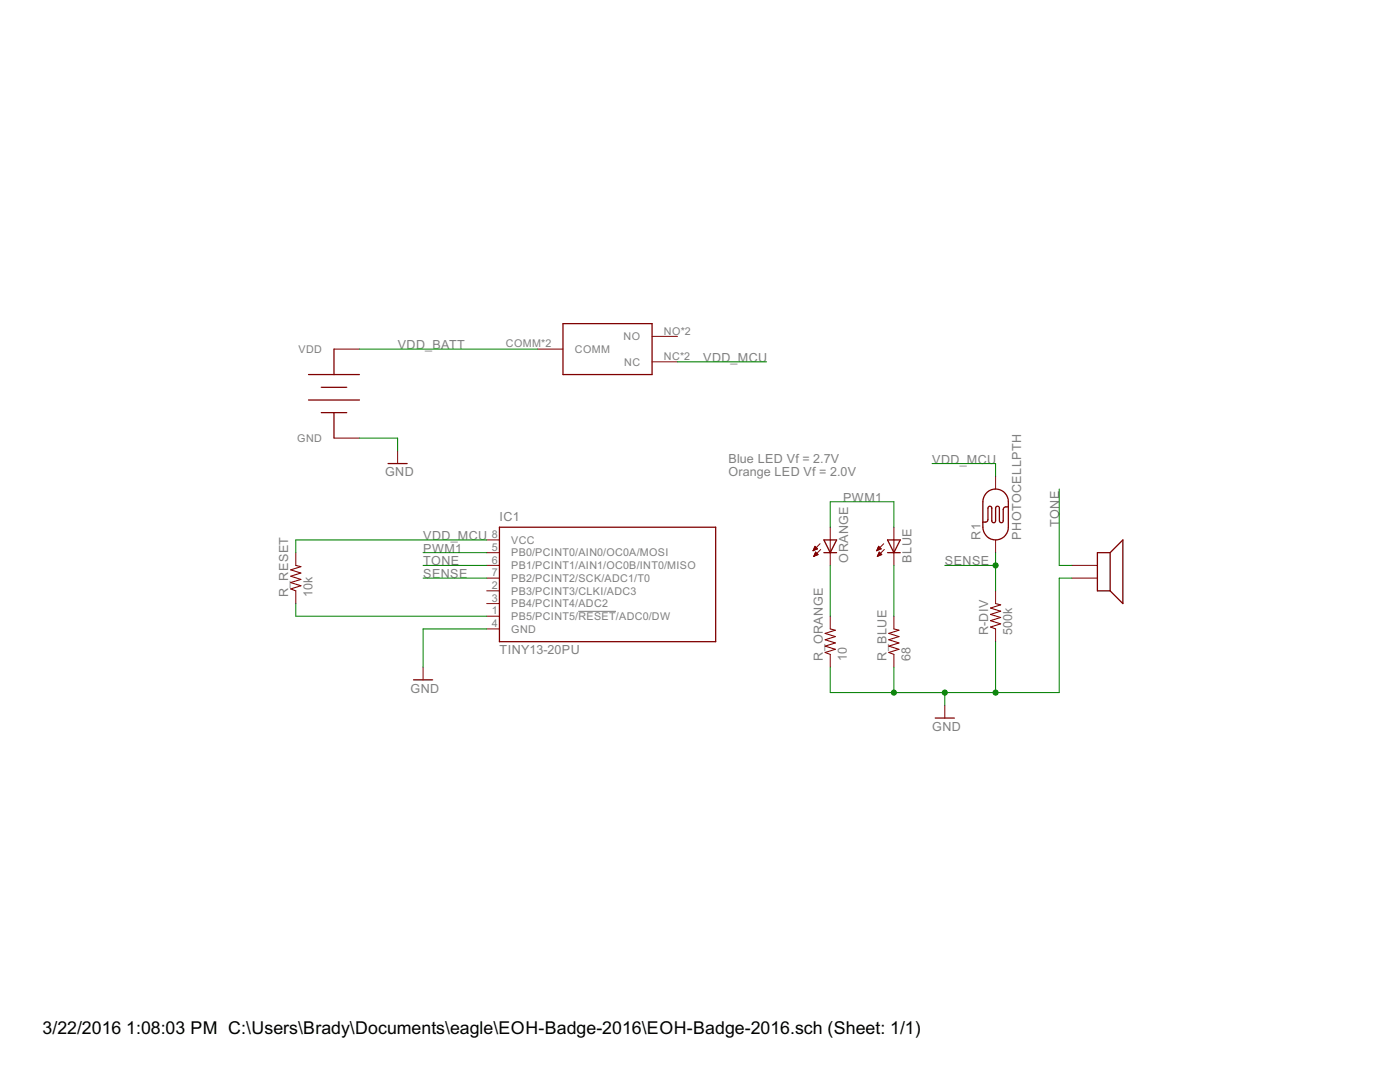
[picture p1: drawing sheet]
<?xml version="1.0" encoding="utf-8"?>
<!DOCTYPE eagle SYSTEM "eagle.dtd">
<!--
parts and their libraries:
SparkFun-Sensors: Licensing: Creative Commons ShareAlike 4.0 International - https://creativecommons.org/licenses/by-sa/4.0
-->
<eagle version="7.2.0">
<drawing>
<settings>
<setting alwaysvectorfont="no"/>
<setting verticaltext="up"/>
</settings>
<grid distance="0.1" unitdist="inch" unit="inch" style="lines" multiple="1" display="no" altdistance="0.01" altunitdist="inch" altunit="inch"/>
<schematic xreflabel="%F%N/%S.%C%R" xrefpart="/%S.%C%R">
<libraries>
<library name="atmel">
<symbols>
<symbol name="TINY13">
<wire x1="-17.78" y1="15.24" x2="25.4" y2="15.24" width="0.254" layer="94"/>
<wire x1="25.4" y1="15.24" x2="25.4" y2="-7.62" width="0.254" layer="94"/>
<wire x1="25.4" y1="-7.62" x2="-17.78" y2="-7.62" width="0.254" layer="94"/>
<wire x1="-17.78" y1="-7.62" x2="-17.78" y2="15.24" width="0.254" layer="94"/>
<text x="-17.78" y="16.51" size="1.778" layer="95">&gt;NAME</text>
<text x="-17.78" y="-10.16" size="1.778" layer="96">&gt;VALUE</text>
<pin name="PB5/PCINT5/!RESET!/ADC0/DW" x="-20.32" y="-2.54" length="short"/>
<pin name="PB3/PCINT3/CLKI/ADC3" x="-20.32" y="2.54" length="short"/>
<pin name="PB4/PCINT4/ADC2" x="-20.32" y="0" length="short"/>
<pin name="PB0/PCINT0/AIN0/OC0A/MOSI" x="-20.32" y="10.16" length="short"/>
<pin name="PB1/PCINT1/AIN1/OC0B/INT0/MISO" x="-20.32" y="7.62" length="short"/>
<pin name="PB2/PCINT2/SCK/ADC1/T0" x="-20.32" y="5.08" length="short"/>
<pin name="VCC" x="-20.32" y="12.7" length="short" direction="pwr"/>
<pin name="GND" x="-20.32" y="-5.08" length="short" direction="pwr"/>
</symbol>
</symbols>
<devicesets>
<deviceset name="TINY13" prefix="IC">
<gates>
<gate name="G$1" symbol="TINY13" x="0" y="0"/>
</gates>
<devices>
<device name="PU" package="DIL08">
<connects>
<connect gate="G$1" pin="GND" pad="4"/>
<connect gate="G$1" pin="PB0/PCINT0/AIN0/OC0A/MOSI" pad="5"/>
<connect gate="G$1" pin="PB1/PCINT1/AIN1/OC0B/INT0/MISO" pad="6"/>
<connect gate="G$1" pin="PB2/PCINT2/SCK/ADC1/T0" pad="7"/>
<connect gate="G$1" pin="PB3/PCINT3/CLKI/ADC3" pad="2"/>
<connect gate="G$1" pin="PB4/PCINT4/ADC2" pad="3"/>
<connect gate="G$1" pin="PB5/PCINT5/!RESET!/ADC0/DW" pad="1"/>
<connect gate="G$1" pin="VCC" pad="8"/>
</connects>
<technologies>
<technology name="-20">
<attribute name="MF" value="" constant="no"/>
<attribute name="MPN" value="ATTINY13-20PU" constant="no"/>
<attribute name="OC_FARNELL" value="9171550" constant="no"/>
<attribute name="OC_NEWARK" value="96K6521" constant="no"/>
</technology>
<technology name="V-10">
<attribute name="MF" value="" constant="no"/>
<attribute name="MPN" value="ATTINY13V-10PU" constant="no"/>
<attribute name="OC_FARNELL" value="9171576" constant="no"/>
<attribute name="OC_NEWARK" value="96K6523" constant="no"/>
</technology>
</technologies>
</device>
<device name="SSU" package="8S1">
<connects>
<connect gate="G$1" pin="GND" pad="4"/>
<connect gate="G$1" pin="PB0/PCINT0/AIN0/OC0A/MOSI" pad="5"/>
<connect gate="G$1" pin="PB1/PCINT1/AIN1/OC0B/INT0/MISO" pad="6"/>
<connect gate="G$1" pin="PB2/PCINT2/SCK/ADC1/T0" pad="7"/>
<connect gate="G$1" pin="PB3/PCINT3/CLKI/ADC3" pad="2"/>
<connect gate="G$1" pin="PB4/PCINT4/ADC2" pad="3"/>
<connect gate="G$1" pin="PB5/PCINT5/!RESET!/ADC0/DW" pad="1"/>
<connect gate="G$1" pin="VCC" pad="8"/>
</connects>
<technologies>
<technology name="-20">
<attribute name="MF" value="" constant="no"/>
<attribute name="MPN" value="ATTINY13-20SSU" constant="no"/>
<attribute name="OC_FARNELL" value="1455133" constant="no"/>
<attribute name="OC_NEWARK" value="58M3771" constant="no"/>
</technology>
<technology name="V-10">
<attribute name="MF" value="" constant="no"/>
<attribute name="MPN" value="ATTINY13V-10SSU" constant="no"/>
<attribute name="OC_FARNELL" value="1455135" constant="no"/>
<attribute name="OC_NEWARK" value="58M3773" constant="no"/>
</technology>
</technologies>
</device>
<device name="SU" package="8S2">
<connects>
<connect gate="G$1" pin="GND" pad="4"/>
<connect gate="G$1" pin="PB0/PCINT0/AIN0/OC0A/MOSI" pad="5"/>
<connect gate="G$1" pin="PB1/PCINT1/AIN1/OC0B/INT0/MISO" pad="6"/>
<connect gate="G$1" pin="PB2/PCINT2/SCK/ADC1/T0" pad="7"/>
<connect gate="G$1" pin="PB3/PCINT3/CLKI/ADC3" pad="2"/>
<connect gate="G$1" pin="PB4/PCINT4/ADC2" pad="3"/>
<connect gate="G$1" pin="PB5/PCINT5/!RESET!/ADC0/DW" pad="1"/>
<connect gate="G$1" pin="VCC" pad="8"/>
</connects>
<technologies>
<technology name="-20">
<attribute name="MF" value="" constant="no"/>
<attribute name="MPN" value="ATTINY13-20SU" constant="no"/>
<attribute name="OC_FARNELL" value="9171568" constant="no"/>
<attribute name="OC_NEWARK" value="96K6522" constant="no"/>
</technology>
<technology name="V-10">
<attribute name="MF" value="" constant="no"/>
<attribute name="MPN" value="ATTINY13V-10SU" constant="no"/>
<attribute name="OC_FARNELL" value="9171584" constant="no"/>
<attribute name="OC_NEWARK" value="96K6524" constant="no"/>
</technology>
</technologies>
</device>
</devices>
</deviceset>
</devicesets>
</library>
<library name="supply1">
<symbols>
<symbol name="GND">
<wire x1="-1.905" y1="0" x2="1.905" y2="0" width="0.254" layer="94"/>
<text x="-2.54" y="-2.54" size="1.778" layer="96">&gt;VALUE</text>
<pin name="GND" x="0" y="2.54" visible="off" length="short" direction="sup" rot="R270"/>
</symbol>
</symbols>
<devicesets>
<deviceset name="GND" prefix="GND">
<gates>
<gate name="1" symbol="GND" x="0" y="0"/>
</gates>
<devices>
<device name="">
<technologies>
<technology name=""/>
</technologies>
</device>
</devices>
</deviceset>
</devicesets>
</library>
<library name="eoh-16">
<symbols>
<symbol name="MPD-BC2032-E2">
<wire x1="-5.08" y1="2.54" x2="0" y2="2.54" width="0.254" layer="94"/>
<wire x1="0" y1="2.54" x2="5.08" y2="2.54" width="0.254" layer="94"/>
<wire x1="-2.54" y1="0" x2="2.54" y2="0" width="0.254" layer="94"/>
<wire x1="-5.08" y1="-2.54" x2="5.08" y2="-2.54" width="0.254" layer="94"/>
<wire x1="-2.54" y1="-5.08" x2="0" y2="-5.08" width="0.254" layer="94"/>
<pin name="VDD" x="5.08" y="7.62" visible="pin" length="middle" rot="R180"/>
<pin name="GND" x="5.08" y="-10.16" visible="pin" length="middle" rot="R180"/>
<wire x1="0" y1="-5.08" x2="2.54" y2="-5.08" width="0.254" layer="94"/>
<wire x1="0" y1="7.62" x2="0" y2="2.54" width="0.254" layer="94"/>
<wire x1="0" y1="-5.08" x2="0" y2="-10.16" width="0.254" layer="94"/>
</symbol>
<symbol name="EG1919-SW">
<wire x1="0" y1="-2.54" x2="0" y2="7.62" width="0.254" layer="94"/>
<wire x1="0" y1="7.62" x2="17.78" y2="7.62" width="0.254" layer="94"/>
<wire x1="17.78" y1="7.62" x2="17.78" y2="-2.54" width="0.254" layer="94"/>
<wire x1="17.78" y1="-2.54" x2="0" y2="-2.54" width="0.254" layer="94"/>
<pin name="COMM" x="-5.08" y="2.54" length="middle"/>
<pin name="NO" x="22.86" y="5.08" length="middle" rot="R180"/>
<pin name="NC" x="22.86" y="0" length="middle" rot="R180"/>
</symbol>
<symbol name="PIEZO">
<wire x1="0" y1="5.08" x2="0" y2="-2.54" width="0.254" layer="94"/>
<wire x1="0" y1="-2.54" x2="2.54" y2="-2.54" width="0.254" layer="94"/>
<wire x1="2.54" y1="-2.54" x2="2.54" y2="5.08" width="0.254" layer="94"/>
<wire x1="2.54" y1="5.08" x2="0" y2="5.08" width="0.254" layer="94"/>
<wire x1="2.54" y1="5.08" x2="5.08" y2="7.62" width="0.254" layer="94"/>
<wire x1="5.08" y1="7.62" x2="5.08" y2="-5.08" width="0.254" layer="94"/>
<wire x1="5.08" y1="-5.08" x2="2.54" y2="-2.54" width="0.254" layer="94"/>
<pin name="AUDIO" x="-5.08" y="2.54" visible="off" length="middle"/>
<pin name="GND" x="-5.08" y="0" visible="off" length="middle"/>
</symbol>
</symbols>
<devicesets>
<deviceset name="MPD-BH32T-C">
<gates>
<gate name="G$1" symbol="MPD-BC2032-E2" x="0" y="-2.54"/>
</gates>
<devices>
<device name="" package="MPD-BC2032-E2">
<connects>
<connect gate="G$1" pin="GND" pad="NEG"/>
<connect gate="G$1" pin="VDD" pad="POS"/>
</connects>
<technologies>
<technology name=""/>
</technologies>
</device>
</devices>
</deviceset>
<deviceset name="EG1919-SW">
<gates>
<gate name="G$1" symbol="EG1919-SW" x="0" y="-7.62"/>
</gates>
<devices>
<device name="" package="EG1919-SW">
<connects>
<connect gate="G$1" pin="COMM" pad="COMM COMM2"/>
<connect gate="G$1" pin="NC" pad="NC NC2"/>
<connect gate="G$1" pin="NO" pad="NO NO2"/>
</connects>
<technologies>
<technology name=""/>
</technologies>
</device>
</devices>
</deviceset>
<deviceset name="PIEZO">
<gates>
<gate name="G$1" symbol="PIEZO" x="-2.54" y="-5.08"/>
</gates>
<devices>
<device name="" package="PS1240P02BT">
<connects>
<connect gate="G$1" pin="AUDIO" pad="AUDIO"/>
<connect gate="G$1" pin="GND" pad="GND"/>
</connects>
<technologies>
<technology name=""/>
</technologies>
</device>
</devices>
</deviceset>
</devicesets>
</library>
<library name="resistor">
<symbols>
<symbol name="R-US">
<wire x1="-2.54" y1="0" x2="-2.159" y2="1.016" width="0.2032" layer="94"/>
<wire x1="-2.159" y1="1.016" x2="-1.524" y2="-1.016" width="0.2032" layer="94"/>
<wire x1="-1.524" y1="-1.016" x2="-0.889" y2="1.016" width="0.2032" layer="94"/>
<wire x1="-0.889" y1="1.016" x2="-0.254" y2="-1.016" width="0.2032" layer="94"/>
<wire x1="-0.254" y1="-1.016" x2="0.381" y2="1.016" width="0.2032" layer="94"/>
<wire x1="0.381" y1="1.016" x2="1.016" y2="-1.016" width="0.2032" layer="94"/>
<wire x1="1.016" y1="-1.016" x2="1.651" y2="1.016" width="0.2032" layer="94"/>
<wire x1="1.651" y1="1.016" x2="2.286" y2="-1.016" width="0.2032" layer="94"/>
<wire x1="2.286" y1="-1.016" x2="2.54" y2="0" width="0.2032" layer="94"/>
<text x="-3.81" y="1.4986" size="1.778" layer="95">&gt;NAME</text>
<text x="-3.81" y="-3.302" size="1.778" layer="96">&gt;VALUE</text>
<pin name="2" x="5.08" y="0" visible="off" length="short" direction="pas" swaplevel="1" rot="R180"/>
<pin name="1" x="-5.08" y="0" visible="off" length="short" direction="pas" swaplevel="1"/>
</symbol>
</symbols>
<devicesets>
<deviceset name="R-US_" prefix="R" uservalue="yes">
<gates>
<gate name="G$1" symbol="R-US" x="0" y="0"/>
</gates>
<devices>
<device name="R0402" package="R0402">
<connects>
<connect gate="G$1" pin="1" pad="1"/>
<connect gate="G$1" pin="2" pad="2"/>
</connects>
<technologies>
<technology name=""/>
</technologies>
</device>
<device name="R0603" package="R0603">
<connects>
<connect gate="G$1" pin="1" pad="1"/>
<connect gate="G$1" pin="2" pad="2"/>
</connects>
<technologies>
<technology name=""/>
</technologies>
</device>
<device name="R0805" package="R0805">
<connects>
<connect gate="G$1" pin="1" pad="1"/>
<connect gate="G$1" pin="2" pad="2"/>
</connects>
<technologies>
<technology name=""/>
</technologies>
</device>
<device name="R0805W" package="R0805W">
<connects>
<connect gate="G$1" pin="1" pad="1"/>
<connect gate="G$1" pin="2" pad="2"/>
</connects>
<technologies>
<technology name=""/>
</technologies>
</device>
<device name="R1206" package="R1206">
<connects>
<connect gate="G$1" pin="1" pad="1"/>
<connect gate="G$1" pin="2" pad="2"/>
</connects>
<technologies>
<technology name=""/>
</technologies>
</device>
<device name="R1206W" package="R1206W">
<connects>
<connect gate="G$1" pin="1" pad="1"/>
<connect gate="G$1" pin="2" pad="2"/>
</connects>
<technologies>
<technology name=""/>
</technologies>
</device>
<device name="R1210" package="R1210">
<connects>
<connect gate="G$1" pin="1" pad="1"/>
<connect gate="G$1" pin="2" pad="2"/>
</connects>
<technologies>
<technology name=""/>
</technologies>
</device>
<device name="R1210W" package="R1210W">
<connects>
<connect gate="G$1" pin="1" pad="1"/>
<connect gate="G$1" pin="2" pad="2"/>
</connects>
<technologies>
<technology name=""/>
</technologies>
</device>
<device name="R2010" package="R2010">
<connects>
<connect gate="G$1" pin="1" pad="1"/>
<connect gate="G$1" pin="2" pad="2"/>
</connects>
<technologies>
<technology name=""/>
</technologies>
</device>
<device name="R2010W" package="R2010W">
<connects>
<connect gate="G$1" pin="1" pad="1"/>
<connect gate="G$1" pin="2" pad="2"/>
</connects>
<technologies>
<technology name=""/>
</technologies>
</device>
<device name="R2012" package="R2012">
<connects>
<connect gate="G$1" pin="1" pad="1"/>
<connect gate="G$1" pin="2" pad="2"/>
</connects>
<technologies>
<technology name=""/>
</technologies>
</device>
<device name="R2012W" package="R2012W">
<connects>
<connect gate="G$1" pin="1" pad="1"/>
<connect gate="G$1" pin="2" pad="2"/>
</connects>
<technologies>
<technology name=""/>
</technologies>
</device>
<device name="R2512" package="R2512">
<connects>
<connect gate="G$1" pin="1" pad="1"/>
<connect gate="G$1" pin="2" pad="2"/>
</connects>
<technologies>
<technology name=""/>
</technologies>
</device>
<device name="R2512W" package="R2512W">
<connects>
<connect gate="G$1" pin="1" pad="1"/>
<connect gate="G$1" pin="2" pad="2"/>
</connects>
<technologies>
<technology name=""/>
</technologies>
</device>
<device name="R3216" package="R3216">
<connects>
<connect gate="G$1" pin="1" pad="1"/>
<connect gate="G$1" pin="2" pad="2"/>
</connects>
<technologies>
<technology name=""/>
</technologies>
</device>
<device name="R3216W" package="R3216W">
<connects>
<connect gate="G$1" pin="1" pad="1"/>
<connect gate="G$1" pin="2" pad="2"/>
</connects>
<technologies>
<technology name=""/>
</technologies>
</device>
<device name="R3225" package="R3225">
<connects>
<connect gate="G$1" pin="1" pad="1"/>
<connect gate="G$1" pin="2" pad="2"/>
</connects>
<technologies>
<technology name=""/>
</technologies>
</device>
<device name="R3225W" package="R3225W">
<connects>
<connect gate="G$1" pin="1" pad="1"/>
<connect gate="G$1" pin="2" pad="2"/>
</connects>
<technologies>
<technology name=""/>
</technologies>
</device>
<device name="R5025" package="R5025">
<connects>
<connect gate="G$1" pin="1" pad="1"/>
<connect gate="G$1" pin="2" pad="2"/>
</connects>
<technologies>
<technology name=""/>
</technologies>
</device>
<device name="R5025W" package="R5025W">
<connects>
<connect gate="G$1" pin="1" pad="1"/>
<connect gate="G$1" pin="2" pad="2"/>
</connects>
<technologies>
<technology name=""/>
</technologies>
</device>
<device name="R6332" package="R6332">
<connects>
<connect gate="G$1" pin="1" pad="1"/>
<connect gate="G$1" pin="2" pad="2"/>
</connects>
<technologies>
<technology name=""/>
</technologies>
</device>
<device name="R6332W" package="R6332W">
<connects>
<connect gate="G$1" pin="1" pad="1"/>
<connect gate="G$1" pin="2" pad="2"/>
</connects>
<technologies>
<technology name=""/>
</technologies>
</device>
<device name="M0805" package="M0805">
<connects>
<connect gate="G$1" pin="1" pad="1"/>
<connect gate="G$1" pin="2" pad="2"/>
</connects>
<technologies>
<technology name=""/>
</technologies>
</device>
<device name="M1206" package="M1206">
<connects>
<connect gate="G$1" pin="1" pad="1"/>
<connect gate="G$1" pin="2" pad="2"/>
</connects>
<technologies>
<technology name=""/>
</technologies>
</device>
<device name="M1406" package="M1406">
<connects>
<connect gate="G$1" pin="1" pad="1"/>
<connect gate="G$1" pin="2" pad="2"/>
</connects>
<technologies>
<technology name=""/>
</technologies>
</device>
<device name="M2012" package="M2012">
<connects>
<connect gate="G$1" pin="1" pad="1"/>
<connect gate="G$1" pin="2" pad="2"/>
</connects>
<technologies>
<technology name=""/>
</technologies>
</device>
<device name="M2309" package="M2309">
<connects>
<connect gate="G$1" pin="1" pad="1"/>
<connect gate="G$1" pin="2" pad="2"/>
</connects>
<technologies>
<technology name=""/>
</technologies>
</device>
<device name="M3216" package="M3216">
<connects>
<connect gate="G$1" pin="1" pad="1"/>
<connect gate="G$1" pin="2" pad="2"/>
</connects>
<technologies>
<technology name=""/>
</technologies>
</device>
<device name="M3516" package="M3516">
<connects>
<connect gate="G$1" pin="1" pad="1"/>
<connect gate="G$1" pin="2" pad="2"/>
</connects>
<technologies>
<technology name=""/>
</technologies>
</device>
<device name="M5923" package="M5923">
<connects>
<connect gate="G$1" pin="1" pad="1"/>
<connect gate="G$1" pin="2" pad="2"/>
</connects>
<technologies>
<technology name=""/>
</technologies>
</device>
<device name="0204/5" package="0204/5">
<connects>
<connect gate="G$1" pin="1" pad="1"/>
<connect gate="G$1" pin="2" pad="2"/>
</connects>
<technologies>
<technology name=""/>
</technologies>
</device>
<device name="0204/7" package="0204/7">
<connects>
<connect gate="G$1" pin="1" pad="1"/>
<connect gate="G$1" pin="2" pad="2"/>
</connects>
<technologies>
<technology name=""/>
</technologies>
</device>
<device name="0207/10" package="0207/10">
<connects>
<connect gate="G$1" pin="1" pad="1"/>
<connect gate="G$1" pin="2" pad="2"/>
</connects>
<technologies>
<technology name=""/>
</technologies>
</device>
<device name="0207/12" package="0207/12">
<connects>
<connect gate="G$1" pin="1" pad="1"/>
<connect gate="G$1" pin="2" pad="2"/>
</connects>
<technologies>
<technology name=""/>
</technologies>
</device>
<device name="0207/15" package="0207/15">
<connects>
<connect gate="G$1" pin="1" pad="1"/>
<connect gate="G$1" pin="2" pad="2"/>
</connects>
<technologies>
<technology name=""/>
</technologies>
</device>
<device name="0207/2V" package="0207/2V">
<connects>
<connect gate="G$1" pin="1" pad="1"/>
<connect gate="G$1" pin="2" pad="2"/>
</connects>
<technologies>
<technology name=""/>
</technologies>
</device>
<device name="0207/5V" package="0207/5V">
<connects>
<connect gate="G$1" pin="1" pad="1"/>
<connect gate="G$1" pin="2" pad="2"/>
</connects>
<technologies>
<technology name=""/>
</technologies>
</device>
<device name="0207/7" package="0207/7">
<connects>
<connect gate="G$1" pin="1" pad="1"/>
<connect gate="G$1" pin="2" pad="2"/>
</connects>
<technologies>
<technology name=""/>
</technologies>
</device>
<device name="0309/10" package="0309/10">
<connects>
<connect gate="G$1" pin="1" pad="1"/>
<connect gate="G$1" pin="2" pad="2"/>
</connects>
<technologies>
<technology name=""/>
</technologies>
</device>
<device name="0309/12" package="0309/12">
<connects>
<connect gate="G$1" pin="1" pad="1"/>
<connect gate="G$1" pin="2" pad="2"/>
</connects>
<technologies>
<technology name=""/>
</technologies>
</device>
<device name="0411/12" package="0411/12">
<connects>
<connect gate="G$1" pin="1" pad="1"/>
<connect gate="G$1" pin="2" pad="2"/>
</connects>
<technologies>
<technology name=""/>
</technologies>
</device>
<device name="0411/15" package="0411/15">
<connects>
<connect gate="G$1" pin="1" pad="1"/>
<connect gate="G$1" pin="2" pad="2"/>
</connects>
<technologies>
<technology name=""/>
</technologies>
</device>
<device name="0411/3V" package="0411V">
<connects>
<connect gate="G$1" pin="1" pad="1"/>
<connect gate="G$1" pin="2" pad="2"/>
</connects>
<technologies>
<technology name=""/>
</technologies>
</device>
<device name="0414/15" package="0414/15">
<connects>
<connect gate="G$1" pin="1" pad="1"/>
<connect gate="G$1" pin="2" pad="2"/>
</connects>
<technologies>
<technology name=""/>
</technologies>
</device>
<device name="0414/5V" package="0414V">
<connects>
<connect gate="G$1" pin="1" pad="1"/>
<connect gate="G$1" pin="2" pad="2"/>
</connects>
<technologies>
<technology name=""/>
</technologies>
</device>
<device name="0617/17" package="0617/17">
<connects>
<connect gate="G$1" pin="1" pad="1"/>
<connect gate="G$1" pin="2" pad="2"/>
</connects>
<technologies>
<technology name=""/>
</technologies>
</device>
<device name="0617/22" package="0617/22">
<connects>
<connect gate="G$1" pin="1" pad="1"/>
<connect gate="G$1" pin="2" pad="2"/>
</connects>
<technologies>
<technology name=""/>
</technologies>
</device>
<device name="0617/5V" package="0617V">
<connects>
<connect gate="G$1" pin="1" pad="1"/>
<connect gate="G$1" pin="2" pad="2"/>
</connects>
<technologies>
<technology name=""/>
</technologies>
</device>
<device name="0922/22" package="0922/22">
<connects>
<connect gate="G$1" pin="1" pad="1"/>
<connect gate="G$1" pin="2" pad="2"/>
</connects>
<technologies>
<technology name=""/>
</technologies>
</device>
<device name="0613/5V" package="P0613V">
<connects>
<connect gate="G$1" pin="1" pad="1"/>
<connect gate="G$1" pin="2" pad="2"/>
</connects>
<technologies>
<technology name=""/>
</technologies>
</device>
<device name="0613/15" package="P0613/15">
<connects>
<connect gate="G$1" pin="1" pad="1"/>
<connect gate="G$1" pin="2" pad="2"/>
</connects>
<technologies>
<technology name=""/>
</technologies>
</device>
<device name="0817/22" package="P0817/22">
<connects>
<connect gate="G$1" pin="1" pad="1"/>
<connect gate="G$1" pin="2" pad="2"/>
</connects>
<technologies>
<technology name=""/>
</technologies>
</device>
<device name="0817/7V" package="P0817V">
<connects>
<connect gate="G$1" pin="1" pad="1"/>
<connect gate="G$1" pin="2" pad="2"/>
</connects>
<technologies>
<technology name=""/>
</technologies>
</device>
<device name="V234/12" package="V234/12">
<connects>
<connect gate="G$1" pin="1" pad="1"/>
<connect gate="G$1" pin="2" pad="2"/>
</connects>
<technologies>
<technology name=""/>
</technologies>
</device>
<device name="V235/17" package="V235/17">
<connects>
<connect gate="G$1" pin="1" pad="1"/>
<connect gate="G$1" pin="2" pad="2"/>
</connects>
<technologies>
<technology name=""/>
</technologies>
</device>
<device name="V526-0" package="V526-0">
<connects>
<connect gate="G$1" pin="1" pad="1"/>
<connect gate="G$1" pin="2" pad="2"/>
</connects>
<technologies>
<technology name=""/>
</technologies>
</device>
<device name="MELF0102AX" package="MINI_MELF-0102AX">
<connects>
<connect gate="G$1" pin="1" pad="1"/>
<connect gate="G$1" pin="2" pad="2"/>
</connects>
<technologies>
<technology name=""/>
</technologies>
</device>
<device name="0922V" package="0922V">
<connects>
<connect gate="G$1" pin="1" pad="1"/>
<connect gate="G$1" pin="2" pad="2"/>
</connects>
<technologies>
<technology name=""/>
</technologies>
</device>
<device name="MELF0102R" package="MINI_MELF-0102R">
<connects>
<connect gate="G$1" pin="1" pad="1"/>
<connect gate="G$1" pin="2" pad="2"/>
</connects>
<technologies>
<technology name=""/>
</technologies>
</device>
<device name="MELF0102W" package="MINI_MELF-0102W">
<connects>
<connect gate="G$1" pin="1" pad="1"/>
<connect gate="G$1" pin="2" pad="2"/>
</connects>
<technologies>
<technology name=""/>
</technologies>
</device>
<device name="MELF0204R" package="MINI_MELF-0204R">
<connects>
<connect gate="G$1" pin="1" pad="1"/>
<connect gate="G$1" pin="2" pad="2"/>
</connects>
<technologies>
<technology name=""/>
</technologies>
</device>
<device name="MELF0204W" package="MINI_MELF-0204W">
<connects>
<connect gate="G$1" pin="1" pad="1"/>
<connect gate="G$1" pin="2" pad="2"/>
</connects>
<technologies>
<technology name=""/>
</technologies>
</device>
<device name="MELF0207R" package="MINI_MELF-0207R">
<connects>
<connect gate="G$1" pin="1" pad="1"/>
<connect gate="G$1" pin="2" pad="2"/>
</connects>
<technologies>
<technology name=""/>
</technologies>
</device>
<device name="MELF0207W" package="MINI_MELF-0207W">
<connects>
<connect gate="G$1" pin="1" pad="1"/>
<connect gate="G$1" pin="2" pad="2"/>
</connects>
<technologies>
<technology name=""/>
</technologies>
</device>
<device name="RDH/15" package="RDH/15">
<connects>
<connect gate="G$1" pin="1" pad="1"/>
<connect gate="G$1" pin="2" pad="2"/>
</connects>
<technologies>
<technology name=""/>
</technologies>
</device>
<device name="0204/2V" package="0204V">
<connects>
<connect gate="G$1" pin="1" pad="1"/>
<connect gate="G$1" pin="2" pad="2"/>
</connects>
<technologies>
<technology name=""/>
</technologies>
</device>
<device name="0309/V" package="0309V">
<connects>
<connect gate="G$1" pin="1" pad="1"/>
<connect gate="G$1" pin="2" pad="2"/>
</connects>
<technologies>
<technology name=""/>
</technologies>
</device>
<device name="R0201" package="R0201">
<connects>
<connect gate="G$1" pin="1" pad="1"/>
<connect gate="G$1" pin="2" pad="2"/>
</connects>
<technologies>
<technology name=""/>
</technologies>
</device>
<device name="VMTA55" package="VMTA55">
<connects>
<connect gate="G$1" pin="1" pad="1"/>
<connect gate="G$1" pin="2" pad="2"/>
</connects>
<technologies>
<technology name=""/>
</technologies>
</device>
<device name="VMTB60" package="VMTB60">
<connects>
<connect gate="G$1" pin="1" pad="1"/>
<connect gate="G$1" pin="2" pad="2"/>
</connects>
<technologies>
<technology name=""/>
</technologies>
</device>
<device name="VTA52" package="VTA52">
<connects>
<connect gate="G$1" pin="1" pad="1"/>
<connect gate="G$1" pin="2" pad="2"/>
</connects>
<technologies>
<technology name=""/>
</technologies>
</device>
<device name="VTA53" package="VTA53">
<connects>
<connect gate="G$1" pin="1" pad="1"/>
<connect gate="G$1" pin="2" pad="2"/>
</connects>
<technologies>
<technology name=""/>
</technologies>
</device>
<device name="VTA54" package="VTA54">
<connects>
<connect gate="G$1" pin="1" pad="1"/>
<connect gate="G$1" pin="2" pad="2"/>
</connects>
<technologies>
<technology name=""/>
</technologies>
</device>
<device name="VTA55" package="VTA55">
<connects>
<connect gate="G$1" pin="1" pad="1"/>
<connect gate="G$1" pin="2" pad="2"/>
</connects>
<technologies>
<technology name=""/>
</technologies>
</device>
<device name="VTA56" package="VTA56">
<connects>
<connect gate="G$1" pin="1" pad="1"/>
<connect gate="G$1" pin="2" pad="2"/>
</connects>
<technologies>
<technology name=""/>
</technologies>
</device>
<device name="R4527" package="R4527">
<connects>
<connect gate="G$1" pin="1" pad="1"/>
<connect gate="G$1" pin="2" pad="2"/>
</connects>
<technologies>
<technology name=""/>
</technologies>
</device>
<device name="WSC0001" package="WSC0001">
<connects>
<connect gate="G$1" pin="1" pad="1"/>
<connect gate="G$1" pin="2" pad="2"/>
</connects>
<technologies>
<technology name=""/>
</technologies>
</device>
<device name="WSC0002" package="WSC0002">
<connects>
<connect gate="G$1" pin="1" pad="1"/>
<connect gate="G$1" pin="2" pad="2"/>
</connects>
<technologies>
<technology name=""/>
</technologies>
</device>
<device name="WSC01/2" package="WSC01/2">
<connects>
<connect gate="G$1" pin="1" pad="1"/>
<connect gate="G$1" pin="2" pad="2"/>
</connects>
<technologies>
<technology name=""/>
</technologies>
</device>
<device name="WSC2515" package="WSC2515">
<connects>
<connect gate="G$1" pin="1" pad="1"/>
<connect gate="G$1" pin="2" pad="2"/>
</connects>
<technologies>
<technology name=""/>
</technologies>
</device>
<device name="WSC4527" package="WSC4527">
<connects>
<connect gate="G$1" pin="1" pad="1"/>
<connect gate="G$1" pin="2" pad="2"/>
</connects>
<technologies>
<technology name=""/>
</technologies>
</device>
<device name="WSC6927" package="WSC6927">
<connects>
<connect gate="G$1" pin="1" pad="1"/>
<connect gate="G$1" pin="2" pad="2"/>
</connects>
<technologies>
<technology name=""/>
</technologies>
</device>
<device name="R1218" package="R1218">
<connects>
<connect gate="G$1" pin="1" pad="1"/>
<connect gate="G$1" pin="2" pad="2"/>
</connects>
<technologies>
<technology name=""/>
</technologies>
</device>
<device name="1812X7R" package="1812X7R">
<connects>
<connect gate="G$1" pin="1" pad="1"/>
<connect gate="G$1" pin="2" pad="2"/>
</connects>
<technologies>
<technology name=""/>
</technologies>
</device>
<device name="01005" package="R01005">
<connects>
<connect gate="G$1" pin="1" pad="1"/>
<connect gate="G$1" pin="2" pad="2"/>
</connects>
<technologies>
<technology name=""/>
</technologies>
</device>
</devices>
</deviceset>
</devicesets>
</library>
<library name="led">
<symbols>
<symbol name="LED">
<wire x1="1.27" y1="0" x2="0" y2="-2.54" width="0.254" layer="94"/>
<wire x1="0" y1="-2.54" x2="-1.27" y2="0" width="0.254" layer="94"/>
<wire x1="1.27" y1="-2.54" x2="0" y2="-2.54" width="0.254" layer="94"/>
<wire x1="0" y1="-2.54" x2="-1.27" y2="-2.54" width="0.254" layer="94"/>
<wire x1="1.27" y1="0" x2="0" y2="0" width="0.254" layer="94"/>
<wire x1="0" y1="0" x2="-1.27" y2="0" width="0.254" layer="94"/>
<wire x1="0" y1="0" x2="0" y2="-2.54" width="0.1524" layer="94"/>
<wire x1="-2.032" y1="-0.762" x2="-3.429" y2="-2.159" width="0.1524" layer="94"/>
<wire x1="-1.905" y1="-1.905" x2="-3.302" y2="-3.302" width="0.1524" layer="94"/>
<text x="3.556" y="-4.572" size="1.778" layer="95" rot="R90">&gt;NAME</text>
<text x="5.715" y="-4.572" size="1.778" layer="96" rot="R90">&gt;VALUE</text>
<pin name="C" x="0" y="-5.08" visible="off" length="short" direction="pas" rot="R90"/>
<pin name="A" x="0" y="2.54" visible="off" length="short" direction="pas" rot="R270"/>
<polygon width="0.1524" layer="94">
<vertex x="-3.429" y="-2.159"/>
<vertex x="-3.048" y="-1.27"/>
<vertex x="-2.54" y="-1.778"/>
</polygon>
<polygon width="0.1524" layer="94">
<vertex x="-3.302" y="-3.302"/>
<vertex x="-2.921" y="-2.413"/>
<vertex x="-2.413" y="-2.921"/>
</polygon>
</symbol>
</symbols>
<devicesets>
<deviceset name="LED" prefix="LED" uservalue="yes">
<gates>
<gate name="G$1" symbol="LED" x="0" y="0"/>
</gates>
<devices>
<device name="SMT1206" package="1206">
<connects>
<connect gate="G$1" pin="A" pad="A"/>
<connect gate="G$1" pin="C" pad="C"/>
</connects>
<technologies>
<technology name=""/>
</technologies>
</device>
<device name="LD260" package="LD260">
<connects>
<connect gate="G$1" pin="A" pad="A"/>
<connect gate="G$1" pin="C" pad="K"/>
</connects>
<technologies>
<technology name=""/>
</technologies>
</device>
<device name="SQR2X5" package="LED2X5">
<connects>
<connect gate="G$1" pin="A" pad="A"/>
<connect gate="G$1" pin="C" pad="K"/>
</connects>
<technologies>
<technology name=""/>
</technologies>
</device>
<device name="3MM" package="LED3MM">
<connects>
<connect gate="G$1" pin="A" pad="A"/>
<connect gate="G$1" pin="C" pad="K"/>
</connects>
<technologies>
<technology name=""/>
</technologies>
</device>
<device name="5MM" package="LED5MM">
<connects>
<connect gate="G$1" pin="A" pad="A"/>
<connect gate="G$1" pin="C" pad="K"/>
</connects>
<technologies>
<technology name=""/>
</technologies>
</device>
<device name="LSU260" package="LSU260">
<connects>
<connect gate="G$1" pin="A" pad="A"/>
<connect gate="G$1" pin="C" pad="K"/>
</connects>
<technologies>
<technology name=""/>
</technologies>
</device>
<device name="LZR181" package="LZR181">
<connects>
<connect gate="G$1" pin="A" pad="A"/>
<connect gate="G$1" pin="C" pad="K"/>
</connects>
<technologies>
<technology name=""/>
</technologies>
</device>
<device name="B152" package="Q62902-B152">
<connects>
<connect gate="G$1" pin="A" pad="A"/>
<connect gate="G$1" pin="C" pad="K"/>
</connects>
<technologies>
<technology name=""/>
</technologies>
</device>
<device name="B153" package="Q62902-B153">
<connects>
<connect gate="G$1" pin="A" pad="A"/>
<connect gate="G$1" pin="C" pad="K"/>
</connects>
<technologies>
<technology name=""/>
</technologies>
</device>
<device name="B155" package="Q62902-B155">
<connects>
<connect gate="G$1" pin="A" pad="A"/>
<connect gate="G$1" pin="C" pad="K"/>
</connects>
<technologies>
<technology name=""/>
</technologies>
</device>
<device name="B156" package="Q62902-B156">
<connects>
<connect gate="G$1" pin="A" pad="A"/>
<connect gate="G$1" pin="C" pad="K"/>
</connects>
<technologies>
<technology name=""/>
</technologies>
</device>
<device name="SFH480" package="SFH480">
<connects>
<connect gate="G$1" pin="A" pad="A"/>
<connect gate="G$1" pin="C" pad="K"/>
</connects>
<technologies>
<technology name=""/>
</technologies>
</device>
<device name="SFH482" package="SFH482">
<connects>
<connect gate="G$1" pin="A" pad="A"/>
<connect gate="G$1" pin="C" pad="K"/>
</connects>
<technologies>
<technology name=""/>
</technologies>
</device>
<device name="SQR5.7X3.2" package="U57X32">
<connects>
<connect gate="G$1" pin="A" pad="A"/>
<connect gate="G$1" pin="C" pad="K"/>
</connects>
<technologies>
<technology name=""/>
</technologies>
</device>
<device name="IRL80A" package="IRL80A">
<connects>
<connect gate="G$1" pin="A" pad="A"/>
<connect gate="G$1" pin="C" pad="K"/>
</connects>
<technologies>
<technology name=""/>
</technologies>
</device>
<device name="P-LCC-2" package="P-LCC-2">
<connects>
<connect gate="G$1" pin="A" pad="A"/>
<connect gate="G$1" pin="C" pad="C"/>
</connects>
<technologies>
<technology name=""/>
</technologies>
</device>
<device name="MINI-TOP" package="OSRAM-MINI-TOP-LED">
<connects>
<connect gate="G$1" pin="A" pad="A"/>
<connect gate="G$1" pin="C" pad="C"/>
</connects>
<technologies>
<technology name=""/>
</technologies>
</device>
<device name="SIDELED" package="OSRAM-SIDELED">
<connects>
<connect gate="G$1" pin="A" pad="A"/>
<connect gate="G$1" pin="C" pad="C"/>
</connects>
<technologies>
<technology name=""/>
</technologies>
</device>
<device name="SMART-LED" package="SMART-LED">
<connects>
<connect gate="G$1" pin="A" pad="A"/>
<connect gate="G$1" pin="C" pad="B"/>
</connects>
<technologies>
<technology name=""/>
</technologies>
</device>
<device name="P-LCC-2-BACK" package="P-LCC-2-TOPLED-RG">
<connects>
<connect gate="G$1" pin="A" pad="A"/>
<connect gate="G$1" pin="C" pad="C"/>
</connects>
<technologies>
<technology name=""/>
</technologies>
</device>
<device name="MICRO-SIDELED" package="MICRO-SIDELED">
<connects>
<connect gate="G$1" pin="A" pad="A"/>
<connect gate="G$1" pin="C" pad="C"/>
</connects>
<technologies>
<technology name=""/>
</technologies>
</device>
<device name="P-LCC-4" package="P-LCC-4">
<connects>
<connect gate="G$1" pin="A" pad="A"/>
<connect gate="G$1" pin="C" pad="C@4"/>
</connects>
<technologies>
<technology name=""/>
</technologies>
</device>
<device name="CHIP-LED0603" package="CHIP-LED0603">
<connects>
<connect gate="G$1" pin="A" pad="A"/>
<connect gate="G$1" pin="C" pad="C"/>
</connects>
<technologies>
<technology name=""/>
</technologies>
</device>
<device name="CHIP-LED0805" package="CHIP-LED0805">
<connects>
<connect gate="G$1" pin="A" pad="A"/>
<connect gate="G$1" pin="C" pad="C"/>
</connects>
<technologies>
<technology name=""/>
</technologies>
</device>
<device name="TOPLED-SANTANA" package="MINI-TOPLED-SANTANA">
<connects>
<connect gate="G$1" pin="A" pad="A"/>
<connect gate="G$1" pin="C" pad="C"/>
</connects>
<technologies>
<technology name=""/>
</technologies>
</device>
<device name="CHIPLED_0805" package="CHIPLED_0805">
<connects>
<connect gate="G$1" pin="A" pad="A"/>
<connect gate="G$1" pin="C" pad="C"/>
</connects>
<technologies>
<technology name=""/>
</technologies>
</device>
<device name="CHIPLED_1206" package="CHIPLED_1206">
<connects>
<connect gate="G$1" pin="A" pad="A"/>
<connect gate="G$1" pin="C" pad="C"/>
</connects>
<technologies>
<technology name=""/>
</technologies>
</device>
<device name="CHIPLED_0603" package="CHIPLED_0603">
<connects>
<connect gate="G$1" pin="A" pad="A"/>
<connect gate="G$1" pin="C" pad="C"/>
</connects>
<technologies>
<technology name=""/>
</technologies>
</device>
<device name="CHIPLED-0603-TTW" package="CHIPLED-0603-TTW">
<connects>
<connect gate="G$1" pin="A" pad="A@1"/>
<connect gate="G$1" pin="C" pad="C@1"/>
</connects>
<technologies>
<technology name=""/>
</technologies>
</device>
<device name="" package="SMARTLED-TTW">
<connects>
<connect gate="G$1" pin="A" pad="A@1"/>
<connect gate="G$1" pin="C" pad="C@1"/>
</connects>
<technologies>
<technology name=""/>
</technologies>
</device>
<device name="-LUMILED+" package="LUMILED+">
<connects>
<connect gate="G$1" pin="A" pad="2+"/>
<connect gate="G$1" pin="C" pad="4-"/>
</connects>
<technologies>
<technology name=""/>
</technologies>
</device>
<device name="-LUMILED" package="LUMILED">
<connects>
<connect gate="G$1" pin="A" pad="2+"/>
<connect gate="G$1" pin="C" pad="4-"/>
</connects>
<technologies>
<technology name=""/>
</technologies>
</device>
<device name="10MM" package="LED10MM">
<connects>
<connect gate="G$1" pin="A" pad="A"/>
<connect gate="G$1" pin="C" pad="K"/>
</connects>
<technologies>
<technology name=""/>
</technologies>
</device>
<device name="KA-3528ASYC" package="KA-3528ASYC">
<connects>
<connect gate="G$1" pin="A" pad="A"/>
<connect gate="G$1" pin="C" pad="C"/>
</connects>
<technologies>
<technology name=""/>
</technologies>
</device>
<device name="SML0805" package="SML0805">
<connects>
<connect gate="G$1" pin="A" pad="A"/>
<connect gate="G$1" pin="C" pad="C"/>
</connects>
<technologies>
<technology name=""/>
</technologies>
</device>
<device name="SML1206" package="SML1206">
<connects>
<connect gate="G$1" pin="A" pad="A"/>
<connect gate="G$1" pin="C" pad="C"/>
</connects>
<technologies>
<technology name=""/>
</technologies>
</device>
<device name="SML0603" package="SML0603">
<connects>
<connect gate="G$1" pin="A" pad="A"/>
<connect gate="G$1" pin="C" pad="C"/>
</connects>
<technologies>
<technology name=""/>
</technologies>
</device>
</devices>
</deviceset>
</devicesets>
</library>
<library name="SparkFun-Sensors">
<symbols>
<symbol name="PHOTOCELL">
<wire x1="2.54" y1="-2.54" x2="1.524" y2="-2.54" width="0.254" layer="94"/>
<wire x1="1.524" y1="-2.54" x2="-2.54" y2="-2.54" width="0.254" layer="94"/>
<wire x1="2.54" y1="2.54" x2="-1.524" y2="2.54" width="0.254" layer="94"/>
<wire x1="-1.524" y1="2.54" x2="-2.54" y2="2.54" width="0.254" layer="94"/>
<wire x1="-2.54" y1="-2.54" x2="-2.54" y2="2.54" width="0.254" layer="94" curve="-180"/>
<wire x1="2.54" y1="2.54" x2="2.54" y2="-2.54" width="0.254" layer="94" curve="-180"/>
<wire x1="-1.524" y1="2.54" x2="-1.524" y2="2.032" width="0.254" layer="94"/>
<wire x1="-1.524" y1="2.032" x2="-1.016" y2="1.524" width="0.254" layer="94" curve="90"/>
<wire x1="-1.016" y1="1.524" x2="1.27" y2="1.524" width="0.254" layer="94"/>
<wire x1="1.27" y1="1.524" x2="1.27" y2="0.762" width="0.254" layer="94" curve="-180"/>
<wire x1="-1.27" y1="0.762" x2="1.27" y2="0.762" width="0.254" layer="94"/>
<wire x1="-1.27" y1="0" x2="-1.27" y2="0.762" width="0.254" layer="94" curve="-180"/>
<wire x1="-1.27" y1="0" x2="1.27" y2="0" width="0.254" layer="94"/>
<wire x1="1.27" y1="0" x2="1.27" y2="-0.762" width="0.254" layer="94" curve="-180"/>
<wire x1="-1.27" y1="-0.762" x2="1.27" y2="-0.762" width="0.254" layer="94"/>
<wire x1="-1.27" y1="-1.524" x2="-1.27" y2="-0.762" width="0.254" layer="94" curve="-180"/>
<wire x1="-1.27" y1="-1.524" x2="1.016" y2="-1.524" width="0.254" layer="94"/>
<wire x1="1.524" y1="-2.032" x2="1.016" y2="-1.524" width="0.254" layer="94" curve="90"/>
<wire x1="1.524" y1="-2.032" x2="1.524" y2="-2.54" width="0.254" layer="94"/>
<text x="-5.08" y="3.048" size="1.778" layer="95">&gt;Name</text>
<text x="-5.08" y="-5.08" size="1.778" layer="96">&gt;Value</text>
<pin name="P$1" x="-7.62" y="0" visible="off" length="short"/>
<pin name="P$2" x="7.62" y="0" visible="off" length="short" rot="R180"/>
</symbol>
</symbols>
<devicesets>
<deviceset name="PHOTOCELL" prefix="R">
<gates>
<gate name="G$1" symbol="PHOTOCELL" x="0" y="0"/>
</gates>
<devices>
<device name="PTH" package="PHOTOCELL">
<connects>
<connect gate="G$1" pin="P$1" pad="1"/>
<connect gate="G$1" pin="P$2" pad="2"/>
</connects>
<technologies>
<technology name=""/>
</technologies>
</device>
<device name="PTH-KIT" package="PHOTOCELL-KIT">
<connects>
<connect gate="G$1" pin="P$1" pad="1"/>
<connect gate="G$1" pin="P$2" pad="2"/>
</connects>
<technologies>
<technology name=""/>
</technologies>
</device>
</devices>
</deviceset>
</devicesets>
</library>
</libraries>
<attributes>
</attributes>
<variantdefs>
</variantdefs>
<classes>
<class number="0" name="default" width="0" drill="0">
</class>
</classes>
<parts>
<part name="IC1" library="atmel" deviceset="TINY13" device="PU" technology="-20"/>
<part name="GND1" library="supply1" deviceset="GND" device=""/>
<part name="U$1" library="eoh-16" deviceset="MPD-BH32T-C" device=""/>
<part name="GND2" library="supply1" deviceset="GND" device=""/>
<part name="U$3" library="eoh-16" deviceset="EG1919-SW" device=""/>
<part name="R_RESET" library="resistor" deviceset="R-US_" device="0207/12" value="10k"/>
<part name="ORANGE" library="led" deviceset="LED" device="5MM"/>
<part name="BLUE" library="led" deviceset="LED" device="5MM"/>
<part name="R_ORANGE" library="resistor" deviceset="R-US_" device="0207/12" value="10"/>
<part name="R_BLUE" library="resistor" deviceset="R-US_" device="0207/12" value="68"/>
<part name="GND3" library="supply1" deviceset="GND" device=""/>
<part name="R-DIV" library="resistor" deviceset="R-US_" device="0207/12" value="500k"/>
<part name="U$2" library="eoh-16" deviceset="PIEZO" device=""/>
<part name="R1" library="SparkFun-Sensors" deviceset="PHOTOCELL" device="PTH"/>
</parts>
<sheets>
<sheet>
<plain>
<text x="91.44" y="48.26" size="1.778" layer="97">Blue LED Vf = 2.7V
Orange LED Vf = 2.0V</text>
</plain>
<instances>
<instance part="IC1" gate="G$1" x="63.5" y="22.86"/>
<instance part="GND1" gate="1" x="25.4" y="50.8"/>
<instance part="U$1" gate="G$1" x="12.7" y="66.04"/>
<instance part="GND2" gate="1" x="30.48" y="7.62"/>
<instance part="U$3" gate="G$1" x="58.42" y="71.12"/>
<instance part="R_RESET" gate="G$1" x="5.08" y="27.94" rot="R90"/>
<instance part="ORANGE" gate="G$1" x="111.76" y="35.56"/>
<instance part="BLUE" gate="G$1" x="124.46" y="35.56"/>
<instance part="R_ORANGE" gate="G$1" x="111.76" y="15.24" rot="R90"/>
<instance part="R_BLUE" gate="G$1" x="124.46" y="15.24" rot="R90"/>
<instance part="GND3" gate="1" x="134.62" y="0"/>
<instance part="R-DIV" gate="G$1" x="144.78" y="20.32" rot="R90"/>
<instance part="U$2" gate="G$1" x="165.1" y="27.94"/>
<instance part="R1" gate="G$1" x="144.78" y="40.64" rot="R90"/>
</instances>
<busses>
</busses>
<nets>
<net name="VDD_BATT" class="0">
<segment>
<label x="25.4" y="73.66" size="1.778" layer="95"/>
<pinref part="U$1" gate="G$1" pin="VDD"/>
<wire x1="17.78" y1="73.66" x2="53.34" y2="73.66" width="0.1524" layer="91"/>
<pinref part="U$3" gate="G$1" pin="COMM"/>
</segment>
</net>
<net name="GND" class="0">
<segment>
<wire x1="25.4" y1="55.88" x2="25.4" y2="53.34" width="0.1524" layer="91"/>
<pinref part="GND1" gate="1" pin="GND"/>
<pinref part="U$1" gate="G$1" pin="GND"/>
<wire x1="17.78" y1="55.88" x2="25.4" y2="55.88" width="0.1524" layer="91"/>
</segment>
<segment>
<pinref part="IC1" gate="G$1" pin="GND"/>
<wire x1="43.18" y1="17.78" x2="30.48" y2="17.78" width="0.1524" layer="91"/>
<wire x1="30.48" y1="17.78" x2="30.48" y2="10.16" width="0.1524" layer="91"/>
<pinref part="GND2" gate="1" pin="GND"/>
</segment>
<segment>
<pinref part="R_ORANGE" gate="G$1" pin="1"/>
<wire x1="111.76" y1="10.16" x2="111.76" y2="5.08" width="0.1524" layer="91"/>
<pinref part="R_BLUE" gate="G$1" pin="1"/>
<wire x1="124.46" y1="10.16" x2="124.46" y2="5.08" width="0.1524" layer="91"/>
<wire x1="111.76" y1="5.08" x2="124.46" y2="5.08" width="0.1524" layer="91"/>
<pinref part="GND3" gate="1" pin="GND"/>
<wire x1="124.46" y1="5.08" x2="134.62" y2="5.08" width="0.1524" layer="91"/>
<wire x1="134.62" y1="2.54" x2="134.62" y2="5.08" width="0.1524" layer="91"/>
<junction x="134.62" y="5.08"/>
<wire x1="157.48" y1="5.08" x2="144.78" y2="5.08" width="0.1524" layer="91"/>
<pinref part="R-DIV" gate="G$1" pin="1"/>
<wire x1="144.78" y1="5.08" x2="134.62" y2="5.08" width="0.1524" layer="91"/>
<wire x1="134.62" y1="5.08" x2="124.46" y2="5.08" width="0.1524" layer="91"/>
<wire x1="144.78" y1="15.24" x2="144.78" y2="5.08" width="0.1524" layer="91"/>
<pinref part="U$2" gate="G$1" pin="GND"/>
<wire x1="160.02" y1="27.94" x2="157.48" y2="27.94" width="0.1524" layer="91"/>
<wire x1="157.48" y1="27.94" x2="157.48" y2="5.08" width="0.1524" layer="91"/>
<junction x="124.46" y="5.08"/>
<junction x="144.78" y="5.08"/>
</segment>
</net>
<net name="VDD_MCU" class="0">
<segment>
<pinref part="IC1" gate="G$1" pin="VCC"/>
<label x="30.48" y="35.56" size="1.778" layer="95"/>
<pinref part="R_RESET" gate="G$1" pin="2"/>
<wire x1="5.08" y1="33.02" x2="5.08" y2="35.56" width="0.1524" layer="91"/>
<wire x1="5.08" y1="35.56" x2="43.18" y2="35.56" width="0.1524" layer="91"/>
</segment>
<segment>
<wire x1="144.78" y1="50.8" x2="132.08" y2="50.8" width="0.1524" layer="91"/>
<label x="132.08" y="50.8" size="1.778" layer="95"/>
<pinref part="R1" gate="G$1" pin="P$2"/>
<wire x1="144.78" y1="50.8" x2="144.78" y2="48.26" width="0.1524" layer="91"/>
</segment>
<segment>
<pinref part="U$3" gate="G$1" pin="NC"/>
<wire x1="81.28" y1="71.12" x2="99.06" y2="71.12" width="0.1524" layer="91"/>
<label x="86.36" y="71.12" size="1.778" layer="95"/>
</segment>
</net>
<net name="N$1" class="0">
<segment>
<pinref part="IC1" gate="G$1" pin="PB5/PCINT5/!RESET!/ADC0/DW"/>
<pinref part="R_RESET" gate="G$1" pin="1"/>
<wire x1="43.18" y1="20.32" x2="5.08" y2="20.32" width="0.1524" layer="91"/>
<wire x1="5.08" y1="20.32" x2="5.08" y2="22.86" width="0.1524" layer="91"/>
</segment>
</net>
<net name="N$2" class="0">
<segment>
<pinref part="R_ORANGE" gate="G$1" pin="2"/>
<pinref part="ORANGE" gate="G$1" pin="C"/>
<wire x1="111.76" y1="20.32" x2="111.76" y2="30.48" width="0.1524" layer="91"/>
</segment>
</net>
<net name="N$3" class="0">
<segment>
<pinref part="BLUE" gate="G$1" pin="C"/>
<pinref part="R_BLUE" gate="G$1" pin="2"/>
<wire x1="124.46" y1="30.48" x2="124.46" y2="20.32" width="0.1524" layer="91"/>
</segment>
</net>
<net name="PWM1" class="0">
<segment>
<pinref part="IC1" gate="G$1" pin="PB0/PCINT0/AIN0/OC0A/MOSI"/>
<wire x1="43.18" y1="33.02" x2="30.48" y2="33.02" width="0.1524" layer="91"/>
<label x="30.48" y="33.02" size="1.778" layer="95"/>
</segment>
<segment>
<pinref part="ORANGE" gate="G$1" pin="A"/>
<wire x1="111.76" y1="38.1" x2="111.76" y2="43.18" width="0.1524" layer="91"/>
<label x="114.3" y="43.18" size="1.778" layer="95"/>
<pinref part="BLUE" gate="G$1" pin="A"/>
<wire x1="124.46" y1="38.1" x2="124.46" y2="43.18" width="0.1524" layer="91"/>
<wire x1="111.76" y1="43.18" x2="124.46" y2="43.18" width="0.1524" layer="91"/>
</segment>
</net>
<net name="TONE" class="0">
<segment>
<pinref part="U$2" gate="G$1" pin="AUDIO"/>
<wire x1="160.02" y1="30.48" x2="157.48" y2="30.48" width="0.1524" layer="91"/>
<wire x1="157.48" y1="30.48" x2="157.48" y2="45.72" width="0.1524" layer="91"/>
<label x="157.48" y="38.1" size="1.778" layer="95" rot="R90"/>
</segment>
<segment>
<pinref part="IC1" gate="G$1" pin="PB1/PCINT1/AIN1/OC0B/INT0/MISO"/>
<wire x1="43.18" y1="30.48" x2="30.48" y2="30.48" width="0.1524" layer="91"/>
<label x="30.48" y="30.48" size="1.778" layer="95"/>
</segment>
</net>
<net name="SENSE" class="0">
<segment>
<pinref part="IC1" gate="G$1" pin="PB2/PCINT2/SCK/ADC1/T0"/>
<wire x1="43.18" y1="27.94" x2="30.48" y2="27.94" width="0.1524" layer="91"/>
<label x="30.48" y="27.94" size="1.778" layer="95"/>
</segment>
<segment>
<pinref part="R-DIV" gate="G$1" pin="2"/>
<wire x1="144.78" y1="30.48" x2="144.78" y2="25.4" width="0.1524" layer="91"/>
<wire x1="144.78" y1="30.48" x2="134.62" y2="30.48" width="0.1524" layer="91"/>
<label x="134.62" y="30.48" size="1.778" layer="95"/>
<pinref part="R1" gate="G$1" pin="P$1"/>
<wire x1="144.78" y1="33.02" x2="144.78" y2="30.48" width="0.1524" layer="91"/>
<junction x="144.78" y="30.48"/>
</segment>
</net>
</nets>
</sheet>
</sheets>
</schematic>
</drawing>
<compatibility>
<note version="6.3" minversion="6.2.2" severity="warning">
Since Version 6.2.2 text objects can contain more than one line,
which will not be processed correctly with this version.
</note>
</compatibility>
</eagle>
